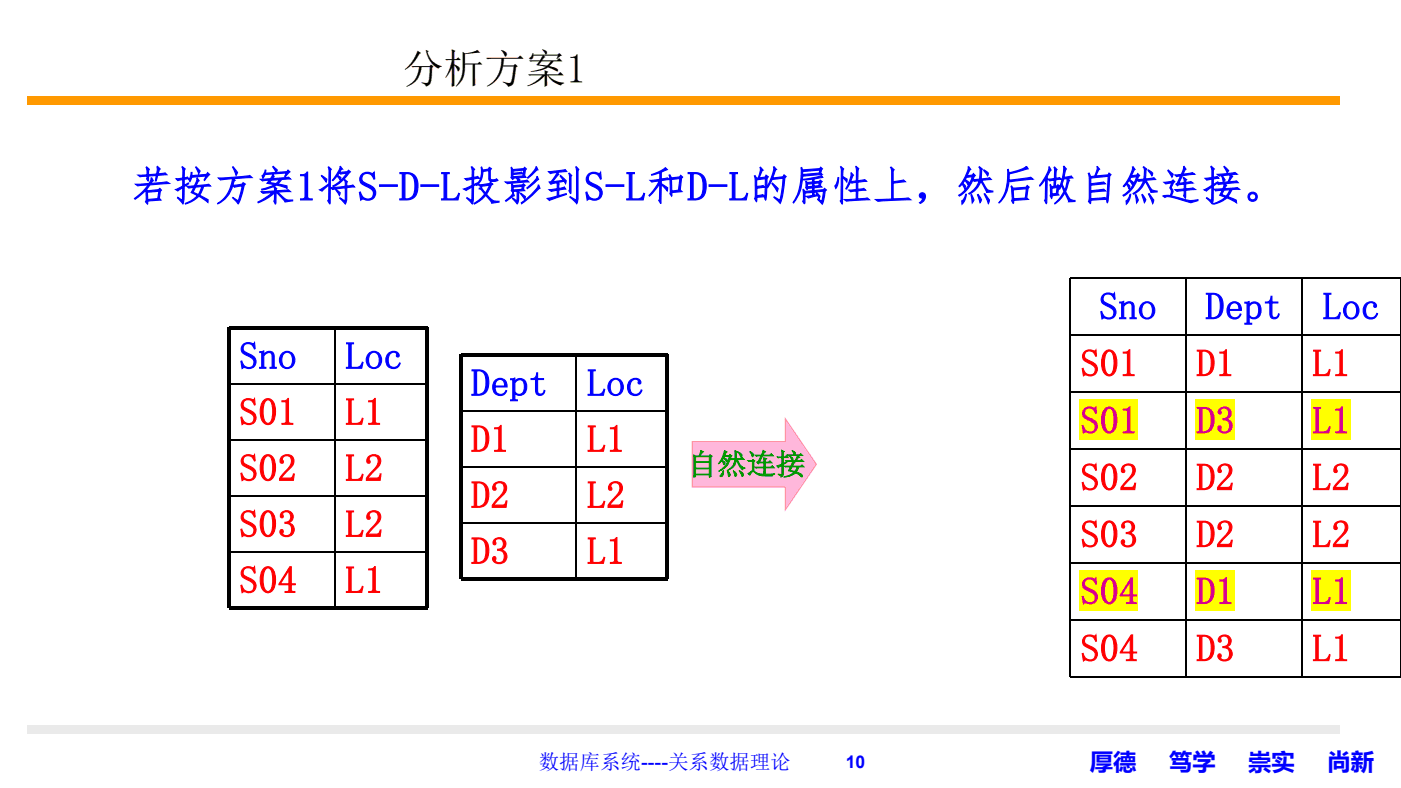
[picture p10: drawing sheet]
<svg xmlns="http://www.w3.org/2000/svg" width="339mm" height="190mm" viewBox="0 0 339 190" stroke-linecap="round" stroke-linejoin="round" font-family="sans-serif">
<path d="M6.6 23.2h317.4v2h-317.4z" fill-rule="evenodd" fill="#f90"/>
<path d="M6.6 175.3h317.4v1.9h-317.4z" fill-rule="evenodd" fill="#eaeaea"/>
<path d="M55.3 78.8h48v.8h-48zM54.9 79.2h.8v67.8h-.8zM102.9 79.2h.8v67.8h-.8zM111.3 85.4h50.1v.8h-50.1zM110.9 85.8h.8v54.2h-.8zM161 85.8h.7v54.2h-.7zM111.3 139.6h50.1v.8h-50.1zM55.3 146.6h48v.8h-48z" fill="#000"/>
<path d="M80.9 79.2v67.8M55.3 92.8h48M111.3 99.3h50.1M139.3 85.8v54.2M55.3 106.3h48M55.3 119.9h48M111.3 112.9h50.1M55.3 133.4h48M111.3 126.4h50.1" fill="none" stroke="#000" stroke-width=".35"/>
<path d="M167.3 106.8h22.5v-5.5l7.5 11-7.5 10.9v-5.4h-22.5z" fill-rule="evenodd" fill="#ffb7db"/>
<path d="M167.2 106.6h22.6l-.1 .1v-5.9l7.8 11.4-7.8 11.5v-5.9l.1 .1h-22.6zM167.3 106.9l.2-.2v11.1l-.2-.2h22.7v5.7l-.3-.1 7.5-11v.1l-7.5-11 .3-.1v5.7z" fill="#f6c"/>
<path d="M286.7 67.3v96.4M314.7 67.3v96.4M338.7 67.3h-80v96.4h80M258.7 81h80M258.7 94.8h80M258.7 108.6h80M258.7 122.4h80M258.7 136.1h80M258.7 149.9h80" fill="none" stroke="#000" stroke-width=".35"/>
<path d="M338.6 67.3v96.4" fill="none" stroke="#000" stroke-width=".24"/>
<g fill="#ff0">
<path d="M260.9 96.6h14.2v9.8h-14.2z" fill-rule="evenodd"/>
<path d="M288.9 96.6h9.6v9.8h-9.6z" fill-rule="evenodd"/>
<path d="M317 96.6h9.5v9.8h-9.5z" fill-rule="evenodd"/>
<path d="M260.9 137.9h14.2v9.8h-14.2z" fill-rule="evenodd"/>
<path d="M288.9 137.9h9.6v9.8h-9.6z" fill-rule="evenodd"/>
<path d="M317 137.9h9.5v9.8h-9.5z" fill-rule="evenodd"/>
</g>
<text font-size="9.9" x="97.4" y="20">分析方案1</text>
<text font-size="9.9" fill="#00f" x="31.9" y="48.3">若按方案1将S-D-L投影到S-L和D-L的属性上，然后做自然连接。</text>
<g font-size="9.2" fill="#00f">
<text x="265.7" y="77.2">Sno</text>
<text x="291.4" y="77.2">Dept</text>
<text x="319.7" y="77.2">Loc</text>
<text x="57.8" y="89.2">Sno</text>
<text x="83.4" y="89.2">Loc</text>
<text x="113.9" y="95.7">Dept</text>
<text x="141.9" y="95.7">Loc</text>
</g>
<g font-size="9.2" fill="#f00">
<text x="261.2" y="90.9">S01</text>
<text x="289.2" y="90.9">D1</text>
<text x="317.2" y="90.9">L1</text>
<text x="57.8" y="102.7">S01</text>
<text x="83.4" y="102.7">L1</text>
<text x="113.9" y="109.2">D1</text>
<text x="141.9" y="109.2">L1</text>
<text x="57.8" y="116.3">S02</text>
<text x="83.4" y="116.3">L2</text>
<text x="261.2" y="118.5">S02</text>
<text x="289.2" y="118.5">D2</text>
<text x="317.2" y="118.5">L2</text>
<text x="113.9" y="122.8">D2</text>
<text x="141.9" y="122.8">L2</text>
<text x="57.8" y="129.8">S03</text>
<text x="83.4" y="129.8">L2</text>
<text x="113.9" y="136.3">D3</text>
<text x="141.9" y="136.3">L1</text>
<text x="261.2" y="132.3">S03</text>
<text x="289.2" y="132.3">D2</text>
<text x="317.2" y="132.3">L2</text>
<text x="57.8" y="143.4">S04</text>
<text x="83.4" y="143.4">L1</text>
<text x="261.2" y="159.9">S04</text>
<text x="289.2" y="159.9">D3</text>
<text x="317.2" y="159.9">L1</text>
</g>
<g font-size="9.2" fill="#d60093">
<text x="261.2" y="104.8">S01</text>
<text x="289.2" y="104.8">D3</text>
<text x="317.2" y="104.8">L1</text>
<text x="261.2" y="146">S04</text>
<text x="289.2" y="146">D1</text>
<text x="317.2" y="146">L1</text>
</g>
<text font-size="7.1" fill="#090" x="166.3" y="114.7">自然连接</text>
<g font-size="5.6" fill="#00f">
<text x="263.5" y="186">厚德</text>
<text x="282.6" y="186">笃学</text>
<text x="301.7" y="186">崇实</text>
<text x="320.9" y="186">尚新</text>
</g>
<text font-size="5" fill="#00f" x="130.3" y="186">数据库系统----关系数据理论</text>
<text font-size="4.2" fill="#00f" x="204.4" y="185.6">10</text>
</svg>
